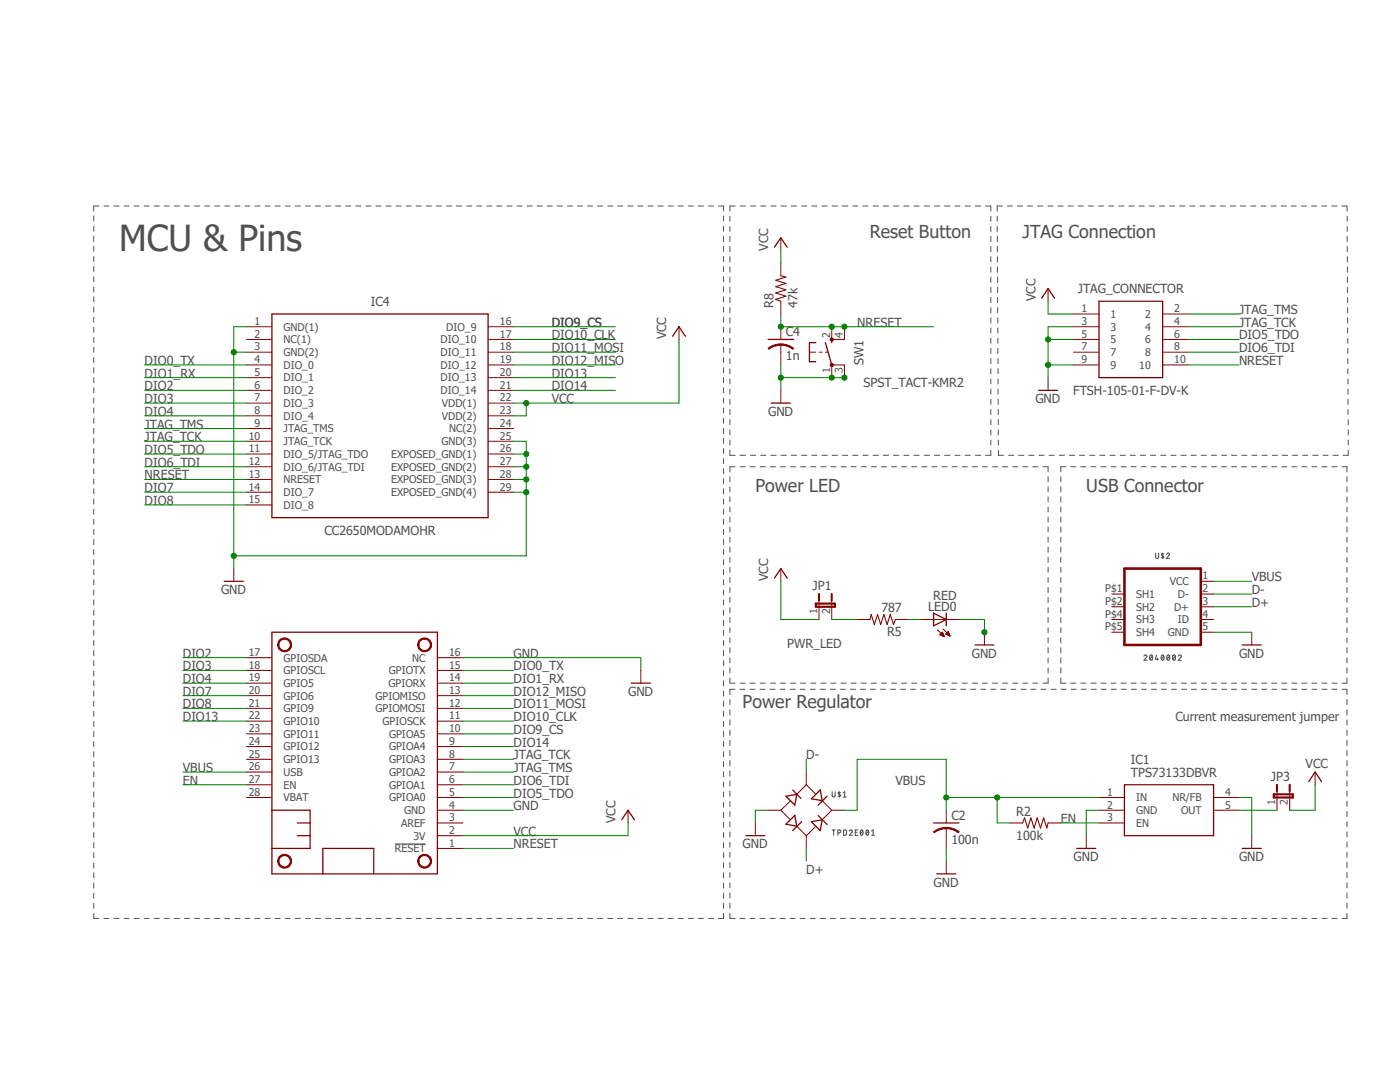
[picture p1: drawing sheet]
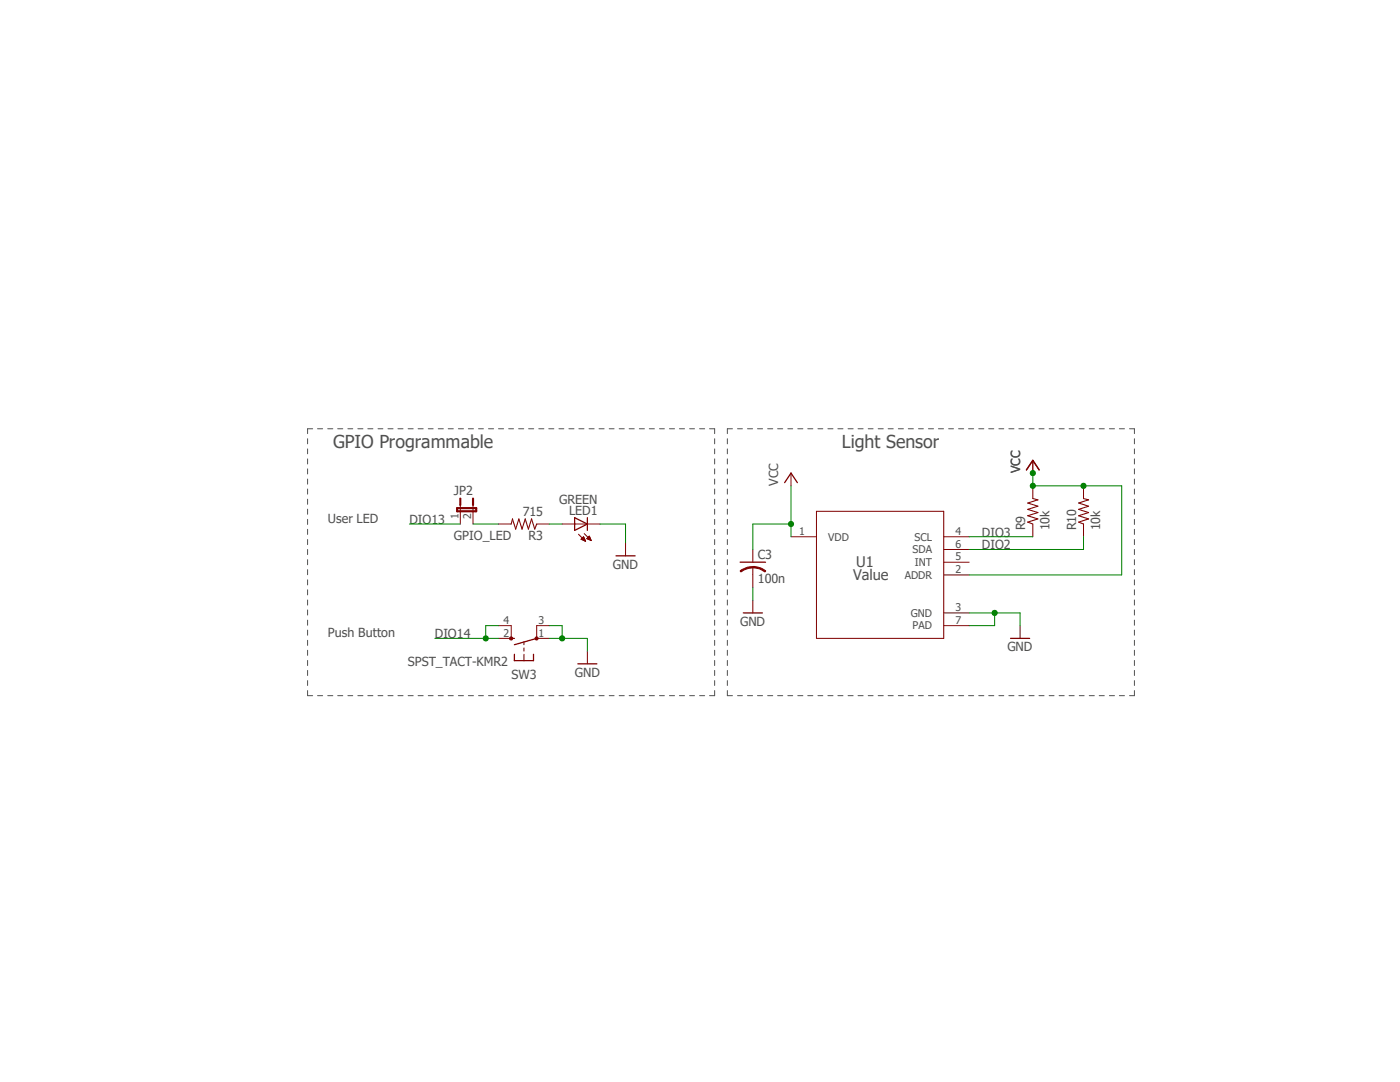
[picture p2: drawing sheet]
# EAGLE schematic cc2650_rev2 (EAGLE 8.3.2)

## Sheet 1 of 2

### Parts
C2  100n  C-USC1206  [C1206]
C4  1n  C-USC1206  [C1206]
IC1  TPS73133DBVR  [SOT95P280X145-5N]
IC4  CC2650MODAMOHR  [MOH0029A]
JP1  PWR_LED  JP1M  [JP1M]
JP3  PWR_LED  JP1M  [JP1M]
JTAG_CONNECTOR  FTSH-105-01-F-DV-K  [SAMTEC_FTSH-105-01-L-DV]
LED0  RED  LEDCHIPLED_0603  [CHIPLED_0603]
MS1  FEATHERWING_NODIM  [FEATHERWING_DIM]
R2  100k  R-US_R1206  [R1206]
R5  787  R-US_R0603  [R0603]
R8  47k  R-US_R1206  [R1206]
SW1  SPST_TACT-KMR2  [KMR2]
U$1  TPD2E001  [SOT-143]
U$2  2040002  [2040002]

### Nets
D+: U$1.3(AC2) U$2.3(D+)
D-: U$1.2(AC1) U$2.2(D-)
DIO0_TX: IC4.4(DIO_0) MS1.15(GPIOTX)
DIO1_RX: IC4.5(DIO_1) MS1.14(GPIORX)
DIO2: IC4.6(DIO_2) MS1.17(GPIOSDA) ; also sheet 2
DIO3: IC4.7(DIO_3) MS1.18(GPIOSCL) ; also sheet 2
DIO4: IC4.8(DIO_4) MS1.19(GPIO5)
DIO5_TDO: IC4.11(DIO_5/JTAG_TDO) JTAG_CONNECTOR.6 MS1.5(GPIOA0)
DIO6_TDI: IC4.12(DIO_6/JTAG_TDI) JTAG_CONNECTOR.8 MS1.6(GPIOA1)
DIO7: IC4.14(DIO_7) MS1.20(GPIO6)
DIO8: IC4.15(DIO_8) MS1.21(GPIO9)
DIO9_CS: IC4.16(DIO_9) MS1.10(GPIOA5)
DIO10_CLK: IC4.17(DIO_10) MS1.11(GPIOSCK)
DIO11_MOSI: IC4.18(DIO_11) MS1.12(GPIOMOSI)
DIO12_MISO: IC4.19(DIO_12) MS1.13(GPIOMISO)
DIO13: IC4.20(DIO_13) MS1.22(GPIO10) ; also sheet 2
DIO14: IC4.21(DIO_14) MS1.9(GPIOA4) ; also sheet 2
EN: IC1.3(EN) MS1.27(EN) R2.2
GND: C2.2 C4.2 IC1.2(GND) IC1.4(NR/FB) IC4.1(GND(1)) IC4.3(GND(2)) IC4.25(GND(3)) IC4.26(EXPOSED_GND(1)) IC4.27(EXPOSED_GND(2)) IC4.28(EXPOSED_GND(3)) IC4.29(EXPOSED_GND(4)) JTAG_CONNECTOR.3 JTAG_CONNECTOR.5 JTAG_CONNECTOR.9 LED0.C MS1.4(GND) MS1.16(NC) SW1.1(P) SW1.3(P1) U$1.1(-) U$2.5(GND) ; also sheet 2
JTAG_TCK: IC4.10(JTAG_TCK) JTAG_CONNECTOR.4 MS1.8(GPIOA3)
JTAG_TMS: IC4.9(JTAG_TMS) JTAG_CONNECTOR.2 MS1.7(GPIOA2)
NRESET: C4.1 IC4.13(NRESET) JTAG_CONNECTOR.10 MS1.1(!RESET) R8.1 SW1.2(S) SW1.4(S1)
PWR_LED: LED0.A R5.1
PWR_LED_JPR: JP1.2 R5.2
VBUS [Power]: C2.1 IC1.1(IN) MS1.26(USB) R2.1 U$1.4(+) U$2.1(VCC)
VCC: IC4.22(VDD(1)) IC4.23(VDD(2)) JP1.1 JP3.2 JTAG_CONNECTOR.1 MS1.2(3V) R8.2 ; also sheet 2
VCC_JPR: IC1.5(OUT) JP3.1
Unconnected: IC4.2(NC(1)) IC4.24(NC(2)) JTAG_CONNECTOR.7 MS1.3(AREF) MS1.23(GPIO11) MS1.24(GPIO12) MS1.25(GPIO13) MS1.28(VBAT) U$2.4(ID) U$2.P$1(SH1) U$2.P$2(SH2) U$2.P$4(SH3) U$2.P$5(SH4)

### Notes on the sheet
- Reset Button | JTAG Connection
- MCU & Pins
- Power LED | USB Connector
- Power Regulator
- Current measurement jumper

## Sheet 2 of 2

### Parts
C3  100n  C-USC1206  [C1206]
JP2  GPIO_LED  JP1M  [JP1M]
LED1  GREEN  LEDCHIPLED_0603  [CHIPLED_0603]
R3  715  R-US_R0603  [R0603]
R9  10k  R-US_R1206  [R1206]
R10  10k  R-US_R1206  [R1206]
SW3  SPST_TACT-KMR2  [KMR2]
U1  Value  OPT3001DNPR  [DNP0006A]

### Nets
DIO2: R10.1 U1.6(SDA) ; also sheet 1
DIO3: R9.1 U1.4(SCL) ; also sheet 1
DIO13: JP2.1 ; also sheet 1
DIO14: SW3.2(S) SW3.4(S1) ; also sheet 1
GND: C3.2 LED1.C SW3.1(P) SW3.3(P1) U1.3(GND) U1.7(PAD) ; also sheet 1
GPIO_LED: LED1.A R3.1
GPIO_LED_JPR: JP2.2 R3.2
VCC: C3.1 R9.2 R10.2 U1.1(VDD) U1.2(ADDR) ; also sheet 1
Unconnected: U1.5(INT)

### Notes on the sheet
- GPIO Programmable | Light Sensor
- User LED
- Push Button
